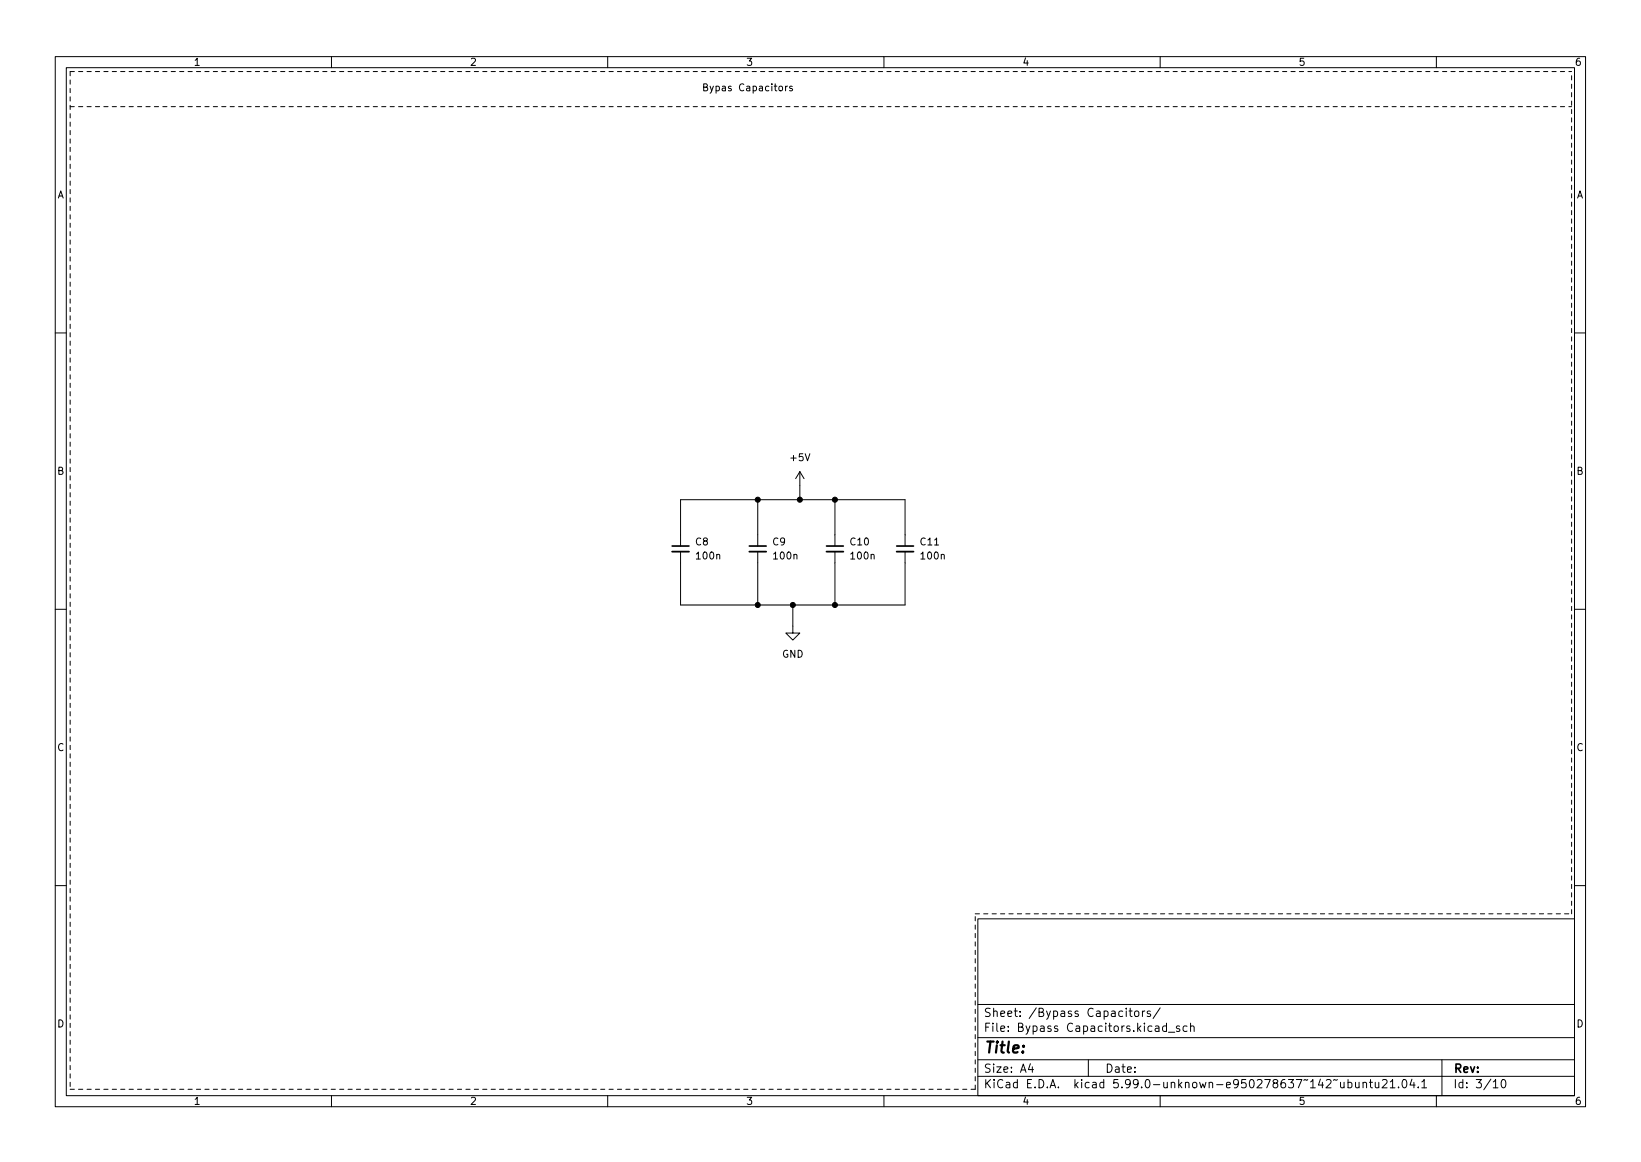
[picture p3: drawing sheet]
<svg xmlns="http://www.w3.org/2000/svg" width="297mm" height="210mm" viewBox="0 0 297 210" stroke-linecap="round" stroke-linejoin="round" font-family="sans-serif">
<g fill="none" stroke="#000" stroke-width=".18">
<path d="M10 10.2h277v190.1h-277zM12 12.2h273v186.1h-273zM60 10.2v2M110 10.2v2M141.1 15.7l.3-.1 .3 .2v.4l-.3 .2h-.3l-.1-.2zM142.2 15.6v.8M142.6 15.6l-.4 .2M143.4 15.7l-.3-.1-.2 .2 .1 .2 .4 .1v.3h-.5M160 10.2v2M210 10.2v2M260 10.2v2M10 60.2h2"/>
<path d="M285 60.2h2M123.2 98.8v-8.4h40.6v8.4M123.2 99.8v9.7h40.6v-9.7M137.2 90.4v8.4M137.2 99.8v9.7M144.8 85.3l-.8 1.3M144.8 85.3v5.1M144.8 85.3l.7 1.3M151.1 90.4v8.4M151.1 99.8v9.7M10 110.2h2M143.5 109.5v5h1.3l-1.3 1.3-1.3-1.3h1.3"/>
<path d="M285 110.2h2M10 160.2h2M177 166.3h108v32h-108zM285 160.2h2M60 198.3v2M110 198.3v2M160 198.3v2M177 194.8h108M177 191.8h108M177 187.8h108M177 181.8h108M186.5 192.5l-.4 1h1"/>
<path d="M186.9 193v1M197 191.8v3M204.4 182.9h.5M204.6 182.4v1.3l.3 .2M205.4 183.1l.2-.2 .5 .2v.5l-.1 .3h-.4l-.2-.1zM206.8 182.9v1M207.2 182.9l-.3 .1-.1 .2M208.2 183l-.3-.1-.3 .2 .1 .3 .5 .1v.4h-.6M210 198.3v2M210 182.4l-1.3 1.9M211.1 185.7l-.4-.1-.3 .3v.4l.2 .3h.5M211.1 185.1v1.5"/>
<path d="M211.5 186.8h1.1M213.5 185.7l-.4-.1-.2 .2 .1 .3 .5 .1v.4h-.6M214.9 185.7l-.5-.1-.3 .3v.4l.2 .3h.6M215.5 185.8l.2-.2 .4 .1v.9M215.5 185.1v1.5M244 195.9l.4-.1 .3 .3v.4l-.1 .3h-.6M244 195.3v1.5M245.4 195.8v1h.4l.2-.1M246 195.8v1M246.7 196l.2-.2 .4 .1 .1 .9M246.7 195.8v1M247.9 195.8h.5"/>
<path d="M248.1 195.3v1.3l.3 .2M248.9 195.8l.1 1h.4l.2-.1M249.6 195.8v1M250.2 195.5l.6-.2 .2 .2 .1 .3-1 1h1M251.6 195.8l.5-.5v1.5M251.6 196.8h.9M253.1 196.7v.1M253.9 195.5l.2-.2a.8 .8 0 0 1 .6 .8 .8 .8 0 0 1-.6 .7l-.2-.1-.1-.4zM255.6 195.3l-.4 1h.9M255.9 195.8v1M256.7 196.7v.1M257.4 195.8l.4-.5v1.5"/>
<path d="M257.4 196.8h.8M260 198.3v2M261 191.8v6.5M270.3 195.8l.4-.5v1.5M270.3 196.8h.9M271.9 195.4l.2-.1a.8 .8 0 0 1 .5 .8 .8 .8 0 0 1-.5 .7 1 1 0 0 1-.2-1.4z"/>
</g>
<path d="M121.7 99.8h3M135.6 99.8h3.1M149.6 99.8h3.1M162.3 99.8h3.1" fill="none" stroke="#000" stroke-width=".33"/>
<path d="M121.7 98.8h3M135.6 98.8h3.1M149.6 98.8h3.1M162.3 98.8h3.1" fill="none" stroke="#000" stroke-width=".3"/>
<path d="M12.7 12.9v184.2M12.7 19.3h271.8M12.7 12.9h271.8M176.5 165.3h108M284.5 165.3v-152.4M12.7 197.1h163.8M176.5 197.1v-31.8" fill="none" stroke="#000" stroke-width=".18" stroke-dasharray=".8 .8"/>
<g fill="#000" stroke="#000" stroke-width=".18">
<circle cx="137.2" cy="90.4" r=".46"/>
<circle cx="144.8" cy="90.4" r=".46"/>
<circle cx="151.1" cy="90.4" r=".46"/>
<circle cx="137.2" cy="109.5" r=".46"/>
<circle cx="143.5" cy="109.5" r=".46"/>
<circle cx="151.1" cy="109.5" r=".46"/>
</g>
<text font-size="2.8" x="178" y="190.6">Title:</text>
<g font-size="2.1">
<text x="178" y="184">Sheet: /Bypass Capacitors/</text>
<text x="178" y="186.7">File: Bypass Capacitors.kicad_sch</text>
<text x="178" y="196.9">KiCad E.D.A. kicad 5.99.0-unknown-e950278637~142~ubuntu21.04.1</text>
<text x="178" y="194.1">Size: A4</text>
<text x="200" y="194.1">Date:</text>
<text x="263" y="194.1">Rev:</text>
<text x="263" y="196.9">Id: 3/10</text>
</g>
<g font-size="1.8">
<text x="35" y="11.9">1</text>
<text x="85" y="11.9">2</text>
<text x="135" y="11.9">3</text>
<text x="185" y="11.9">4</text>
<text x="235" y="11.9">5</text>
<text x="285" y="11.9">6</text>
<text x="127" y="16.5">Bypas Capacitors</text>
<text x="10.3" y="35.9">A</text>
<text x="285.3" y="35.9">A</text>
<text x="143.2" y="83.4">+5V</text>
<text x="10.3" y="85.9">B</text>
<text x="285.3" y="85.9">B</text>
<text x="125.9" y="98.7">C8</text>
<text x="126.2" y="101.2">100n</text>
<text x="139.9" y="98.7">C9</text>
<text x="140.2" y="101.2">100n</text>
<text x="154" y="98.7">C10</text>
<text x="154.1" y="101.2">100n</text>
<text x="166.7" y="98.7">C11</text>
<text x="166.8" y="101.2">100n</text>
<text x="141.5" y="119">GND</text>
<text x="10.3" y="135.9">C</text>
<text x="285.3" y="135.9">C</text>
<text x="10.3" y="185.9">D</text>
<text x="285.3" y="185.9">D</text>
<text x="35" y="199.9">1</text>
<text x="85" y="199.9">2</text>
<text x="135" y="199.9">3</text>
<text x="185" y="199.9">4</text>
<text x="235" y="199.9">5</text>
<text x="285" y="199.9">6</text>
</g>
</svg>
